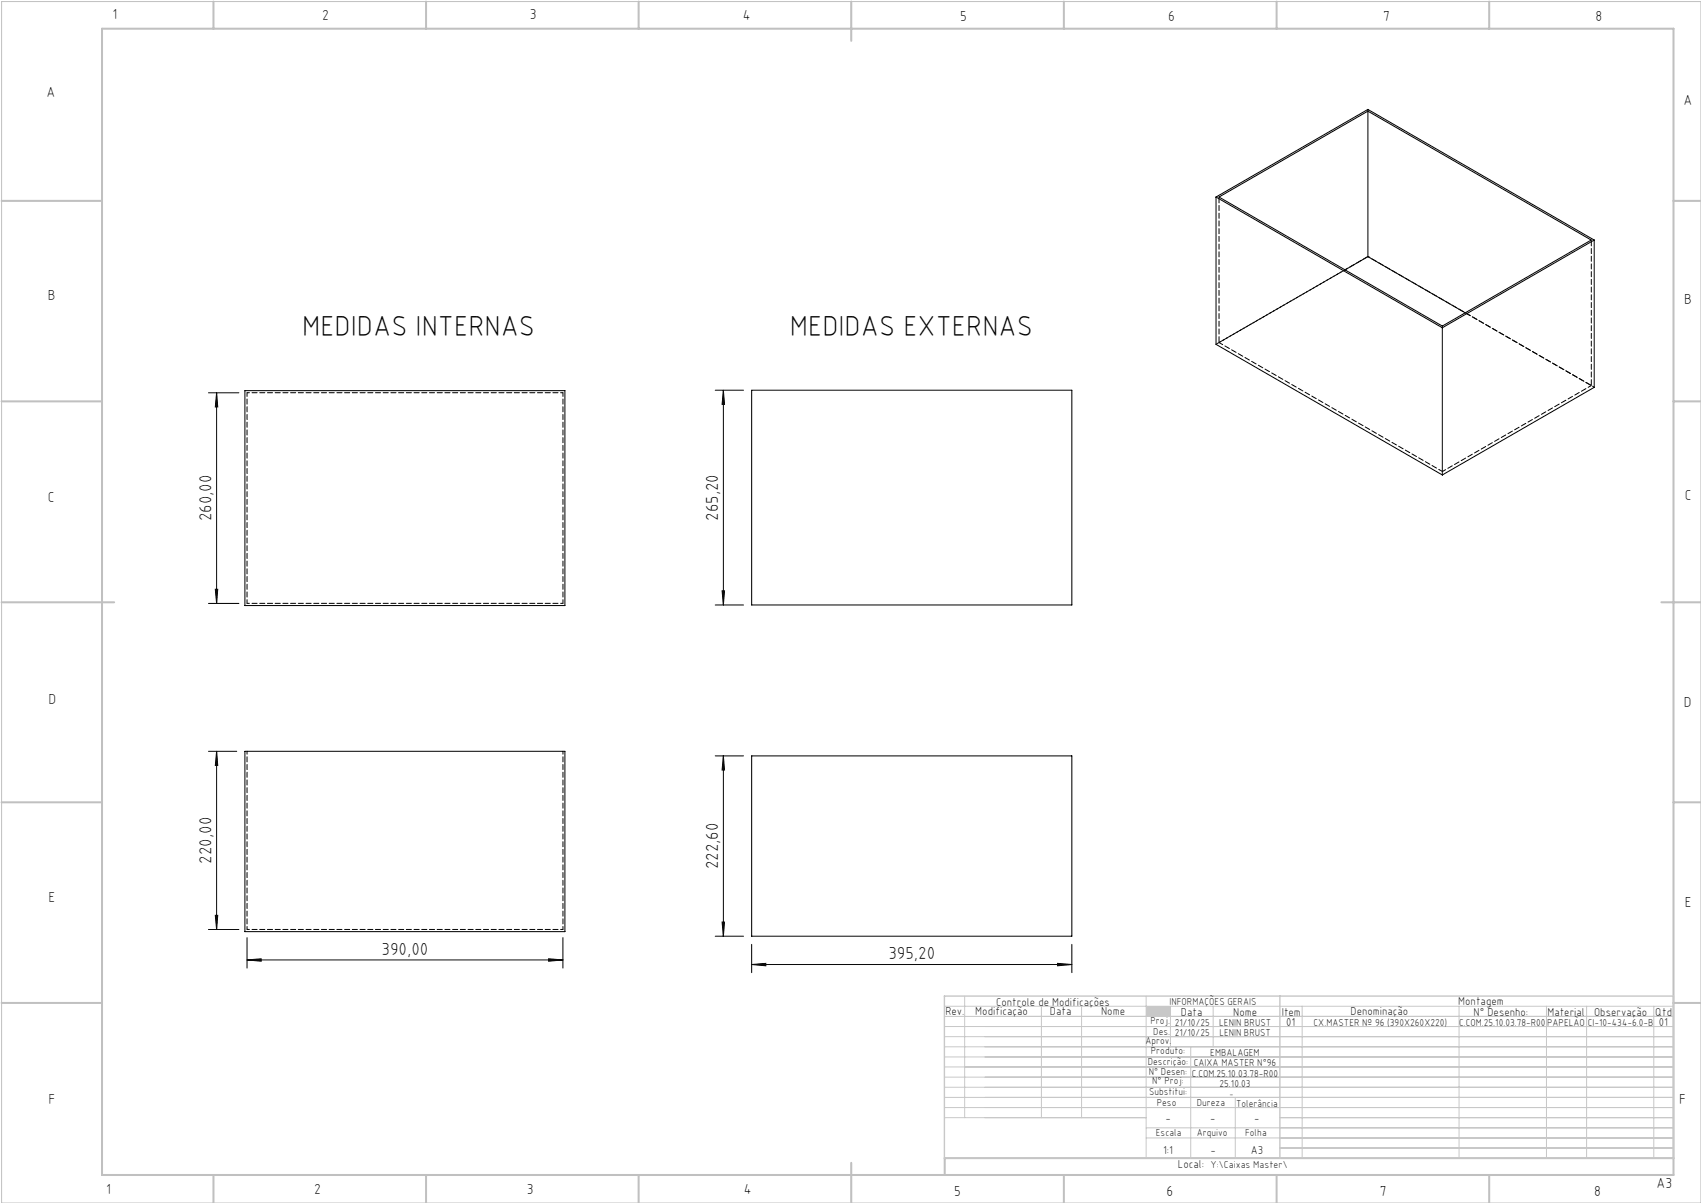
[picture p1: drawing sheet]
<svg xmlns="http://www.w3.org/2000/svg" width="420mm" height="297mm" viewBox="0 0 420 297" stroke-linecap="round" stroke-linejoin="round" font-family="sans-serif">
<path d="M.4 .4h419.6v296.6h-419.6z" fill="none" stroke="#c0c0c0" stroke-width=".25"/>
<g fill="none" stroke="#c0c0c0" stroke-width=".5">
<path d="M25.2 7.1h388v283h-388zM52.7 .4v6.7M105.2 .4v6.7M157.7 .4v6.7M210.2 .4v9.7M262.7 .4v6.7M315.2 .4v6.7M367.7 .4v6.7M.4 49.6h24.8M413.2 49.6h6.8M.4 99.1h24.8M413.2 99.1h6.8"/>
<path d="M.4 148.7h27.8M410.2 148.7h9.8M.4 198.1h24.8M413.2 198.1h6.8M.4 247.6h24.8M413.2 247.6h6.8M52.7 290.1v6.9M105.2 290.1v6.9M157.7 290.1v6.9M210.2 287.1v9.9M262.7 290.1v6.9M315.2 290.1v6.9"/>
<path d="M367.7 290.1v6.9M413.2 285.9h-179.9v4.2"/>
</g>
<g fill="none" stroke="#c3c8d2" stroke-width=".25">
<path d="M233.2 250.9h180M233.2 248.4h180M233.2 253.4h180M233.2 255.9h180M233.2 258.4h180M238.2 245.9v30M257.1 248.4v27.5M267.1 248.4v27.5M283 245.9v40M289 248.4v10M294 258.4v27.5M299.5 248.4v10"/>
<path d="M321.5 248.4v37.5M360.3 248.4v37.5M381.8 248.4v37.5M391.8 248.4v37.5M408.3 248.4v37.5M233.2 260.9h180M233.2 263.4h180M233.2 265.9h180M233.2 268.4h180M233.2 270.9h180M233.2 273.4h180M233.2 275.9h49.8"/>
<path d="M283 278.4h130.2M305 270.9v15M316 275.9h97.2M283 280.9h130.2M316 283.4h97.2"/>
</g>
<path d="M233.2 245.9h180v40h-180zM316 245.9v40" fill="none" stroke="#c3c8d2" stroke-width=".35"/>
<path d="M283 248.4h6v2.5h-6z" fill-rule="evenodd" fill="#c3c8d2"/>
<g fill="none" stroke="#000" stroke-width=".25">
<path d="M337.7 27.4v36M300.2 48.6v36.4l55.9 32.3M300.2 48.6l55.9 32.3M300.2 48.6l37.5-21.6 55.9 32.3M301 48.6l36.7-21.2 55.2 31.9-36.8 21.2zM393.6 59.3l-37.5 21.6M393.6 59.3v36.3l-37.5 21.7M337.7 63.4l24.1 13.8M337.7 63.4l-5.6 3.2M51.5 97h7.5M53.5 97v52M53.5 97l.3 3.5h-.6z"/>
<path d="M60.5 96.4h79v53.1h-79zM176.6 96.3h7M178.6 96.3v53.1M178.6 96.3l.3 3.5h-.6zM185.6 96.3h79.1v53.1h-79.1zM356.1 80.9v36.4M51.5 149h7.5M53.2 145.5h.6l-.3 3.5zM176.6 149.4h7M178.3 145.9h.6l-.3 3.5zM51.5 185.5h7M53.5 185.5v44"/>
<path d="M53.5 185.5l.3 3.5h-.6zM60.5 185.5h79v44.5h-79zM176.6 186.6h7M178.6 186.6v44.5M178.6 186.6l.3 3.5h-.6zM185.6 186.6h79.1v44.5h-79.1zM51.5 229.5h7.5M53.2 226h.6l-.3 3.5zM61 237l3.5-.3v.6zM61 231.5v7.5M61 237h78M135.5 236.7l3.5 .3-3.5 .3z"/>
<path d="M139 231.5v7.5M176.6 231.1h7M178.3 227.6h.6l-.3 3.5zM185.6 238.1l3.5-.3v.6zM185.6 233.1v7M185.6 238.1h79.1M261.1 237.8l3.6 .3-3.6 .3zM264.7 233.1v7"/>
</g>
<g fill="#000">
<path d="M53.2 145.5h.6l-.3 3.5zM53.5 97l.3 3.5h-.6zM178.3 145.9h.6l-.3 3.5zM178.6 96.3l.3 3.5h-.6z"/>
<path d="M53.5 185.5l.3 3.5h-.6zM53.2 226h.6l-.3 3.5zM178.6 186.6l.3 3.5h-.6zM178.3 227.6h.6l-.3 3.5z"/>
<path d="M61 237l3.5-.3v.6zM135.5 236.7l3.5 .3-3.5 .3zM185.6 238.1l3.5-.3v.6zM261.1 237.8l3.6 .3-3.6 .3z"/>
</g>
<path d="M61 185.5v44M139 185.5v44" fill="none" stroke="#000" stroke-width=".25" stroke-dasharray="1.3 .6" stroke-dashoffset=".5"/>
<path d="M61 97h78M139 149h-78M61 229.5h78" fill="none" stroke="#000" stroke-width=".25" stroke-dasharray="1.3 .6" stroke-dashoffset=".7"/>
<path d="M139 97v52M356.1 116.4l36.8-21.2M61 149v-52" fill="none" stroke="#000" stroke-width=".25" stroke-dasharray="1.3 .6" stroke-dashoffset=".4"/>
<path d="M337.8 27v.4M337.8 63.3h.1M356.1 80.5v.4" fill="none" stroke="#000" stroke-width=".25" stroke-dasharray="1.3 .6"/>
<path d="M301 48.6v36M392.9 59.3v35.9M332.1 66.6l-31.1 18M392.9 95.2l-31.1-18" fill="none" stroke="#000" stroke-width=".25" stroke-dasharray="1.3 .6" stroke-dashoffset="-.2"/>
<path d="M301 84.6l55.1 31.8" fill="none" stroke="#000" stroke-width=".25" stroke-dasharray="1.3 .6" stroke-dashoffset=".2"/>
<path d="M393.7 95.6l-55.9-32.3" fill="none" stroke="#000" stroke-width=".25" stroke-dasharray="1.3 .6" stroke-dashoffset=".8"/>
<path d="M337.8 63.3l-37.5 21.7" fill="none" stroke="#000" stroke-width=".25" stroke-dasharray="1.3 .6" stroke-dashoffset="-.1"/>
<g font-size="7.1">
<text x="74.6" y="82.9">MEDIDAS INTERNAS</text>
<text x="195" y="82.9">MEDIDAS EXTERNAS</text>
</g>
<g font-size="4.3">
<text x="52.2" y="128.7" transform="rotate(-90 52.2 128.7)">260,00</text>
<text x="177.3" y="128.6" transform="rotate(-90 177.3 128.6)">265,20</text>
<text x="52.2" y="213.2" transform="rotate(-90 52.2 213.2)">220,00</text>
<text x="177.3" y="214.6" transform="rotate(-90 177.3 214.6)">222,60</text>
<text x="94.2" y="235.7">390,00</text>
<text x="219.4" y="236.8">395,20</text>
</g>
<g font-size="3.6">
<text x="27.8" y="4.8">1</text>
<text x="79.5" y="4.9">2</text>
<text x="130.8" y="4.8">3</text>
<text x="183.4" y="4.9">4</text>
<text x="237.1" y="5.1">5</text>
<text x="288.4" y="5.2">6</text>
<text x="341.5" y="5.1">7</text>
<text x="394" y="5.2">8</text>
<text x="11.5" y="24">A</text>
<text x="415.7" y="25.8">A</text>
<text x="11.8" y="74.1">B</text>
<text x="415.8" y="75.1">B</text>
<text x="11.8" y="124">C</text>
<text x="416" y="123.5">C</text>
<text x="12" y="173.7">D</text>
<text x="415.8" y="174.7">D</text>
<text x="12" y="222.6">E</text>
<text x="416" y="223.9">E</text>
<text x="12" y="272.6">F</text>
<text x="414.6" y="272.6">F</text>
<text x="409" y="293.3">A3</text>
<text x="26.2" y="294.8">1</text>
<text x="77.6" y="294.8">2</text>
<text x="130.1" y="294.8">3</text>
<text x="183.7" y="294.7">4</text>
<text x="235.6" y="295.2">5</text>
<text x="288" y="295.2">6</text>
<text x="340.7" y="295.2">7</text>
<text x="393.6" y="295.2">8</text>
</g>
<g font-size="2.9">
<text x="240.8" y="250.6">Modificação</text>
<text x="259.2" y="250.6">Data</text>
<text x="271.9" y="250.6">Nome</text>
<text x="290.9" y="288.4">Local:</text>
</g>
<g font-size="2.8">
<text x="233.4" y="250.6">Rev.</text>
<text x="246" y="248.4">Controle de Modificações</text>
<text x="291.6" y="250.8">Data</text>
<text x="304.5" y="250.8">Nome</text>
<text x="316.5" y="250.9">Item</text>
<text x="333.5" y="250.5">Denominação</text>
<text x="360.1" y="248.2">Montagem</text>
<text x="363.9" y="250.8">N° Desenho:</text>
<text x="382.1" y="250.8">Material</text>
<text x="393.6" y="250.8">Observação</text>
<text x="408.7" y="250.9">Qtd</text>
<text x="317.6" y="253.3">01</text>
<text x="409.6" y="253.3">01</text>
<text x="287.7" y="276.9">-</text>
<text x="298.8" y="276.9">-</text>
<text x="309.7" y="276.9">-</text>
<text x="287.2" y="284.8">1:1</text>
<text x="298.9" y="284.8">-</text>
<text x="308.8" y="284.8">A3</text>
</g>
<g font-size="2.5">
<text x="288.7" y="248.2">INFORMAÇÕES GERAIS</text>
<text x="282.8" y="257.8">Aprov.</text>
<text x="284.1" y="252.9">Proj.</text>
<text x="284.8" y="255.4">Des.</text>
<text x="290.1" y="255.8">21/10/25</text>
<text x="290.1" y="253.3">21/10/25</text>
<text x="301" y="253.3">LENIN BRUST</text>
<text x="301.1" y="255.8">LENIN BRUST</text>
<text x="324.3" y="253.3">CX.MASTER Nº 96 (390X260X220)</text>
<text x="360.3" y="253.3">C.COM.25.10.03.78-R00</text>
<text x="382" y="253.3">PAPELÃO</text>
<text x="392" y="253.3">CI-10-434-6.0-B</text>
<text x="283.4" y="262.9">Descrição:</text>
<text x="284.2" y="260.3">Produto:</text>
<text x="294.7" y="263.3">CAIXA MASTER N°96</text>
<text x="298.8" y="260.7">EMBALAGEM</text>
<text x="283.7" y="265.4">N° Desen:</text>
<text x="284.5" y="267.7">N° Proj:</text>
<text x="294.3" y="265.9">C.COM.25.10.03.78-R00</text>
<text x="301.1" y="268.3">25.10.03</text>
<text x="283.7" y="270.4">Substitui:</text>
<text x="285.6" y="273">Peso</text>
<text x="295.5" y="273">Dureza</text>
<text x="305.2" y="273.3">Tolerância</text>
<text x="285.4" y="280.4">Escala</text>
<text x="295.5" y="280.4">Arquivo</text>
<text x="307.5" y="280.4">Folha</text>
<text x="298.9" y="288.4">Y:\Caixas Master\</text>
</g>
<text font-size="2.1" x="303.5" y="270.9">-</text>
</svg>
